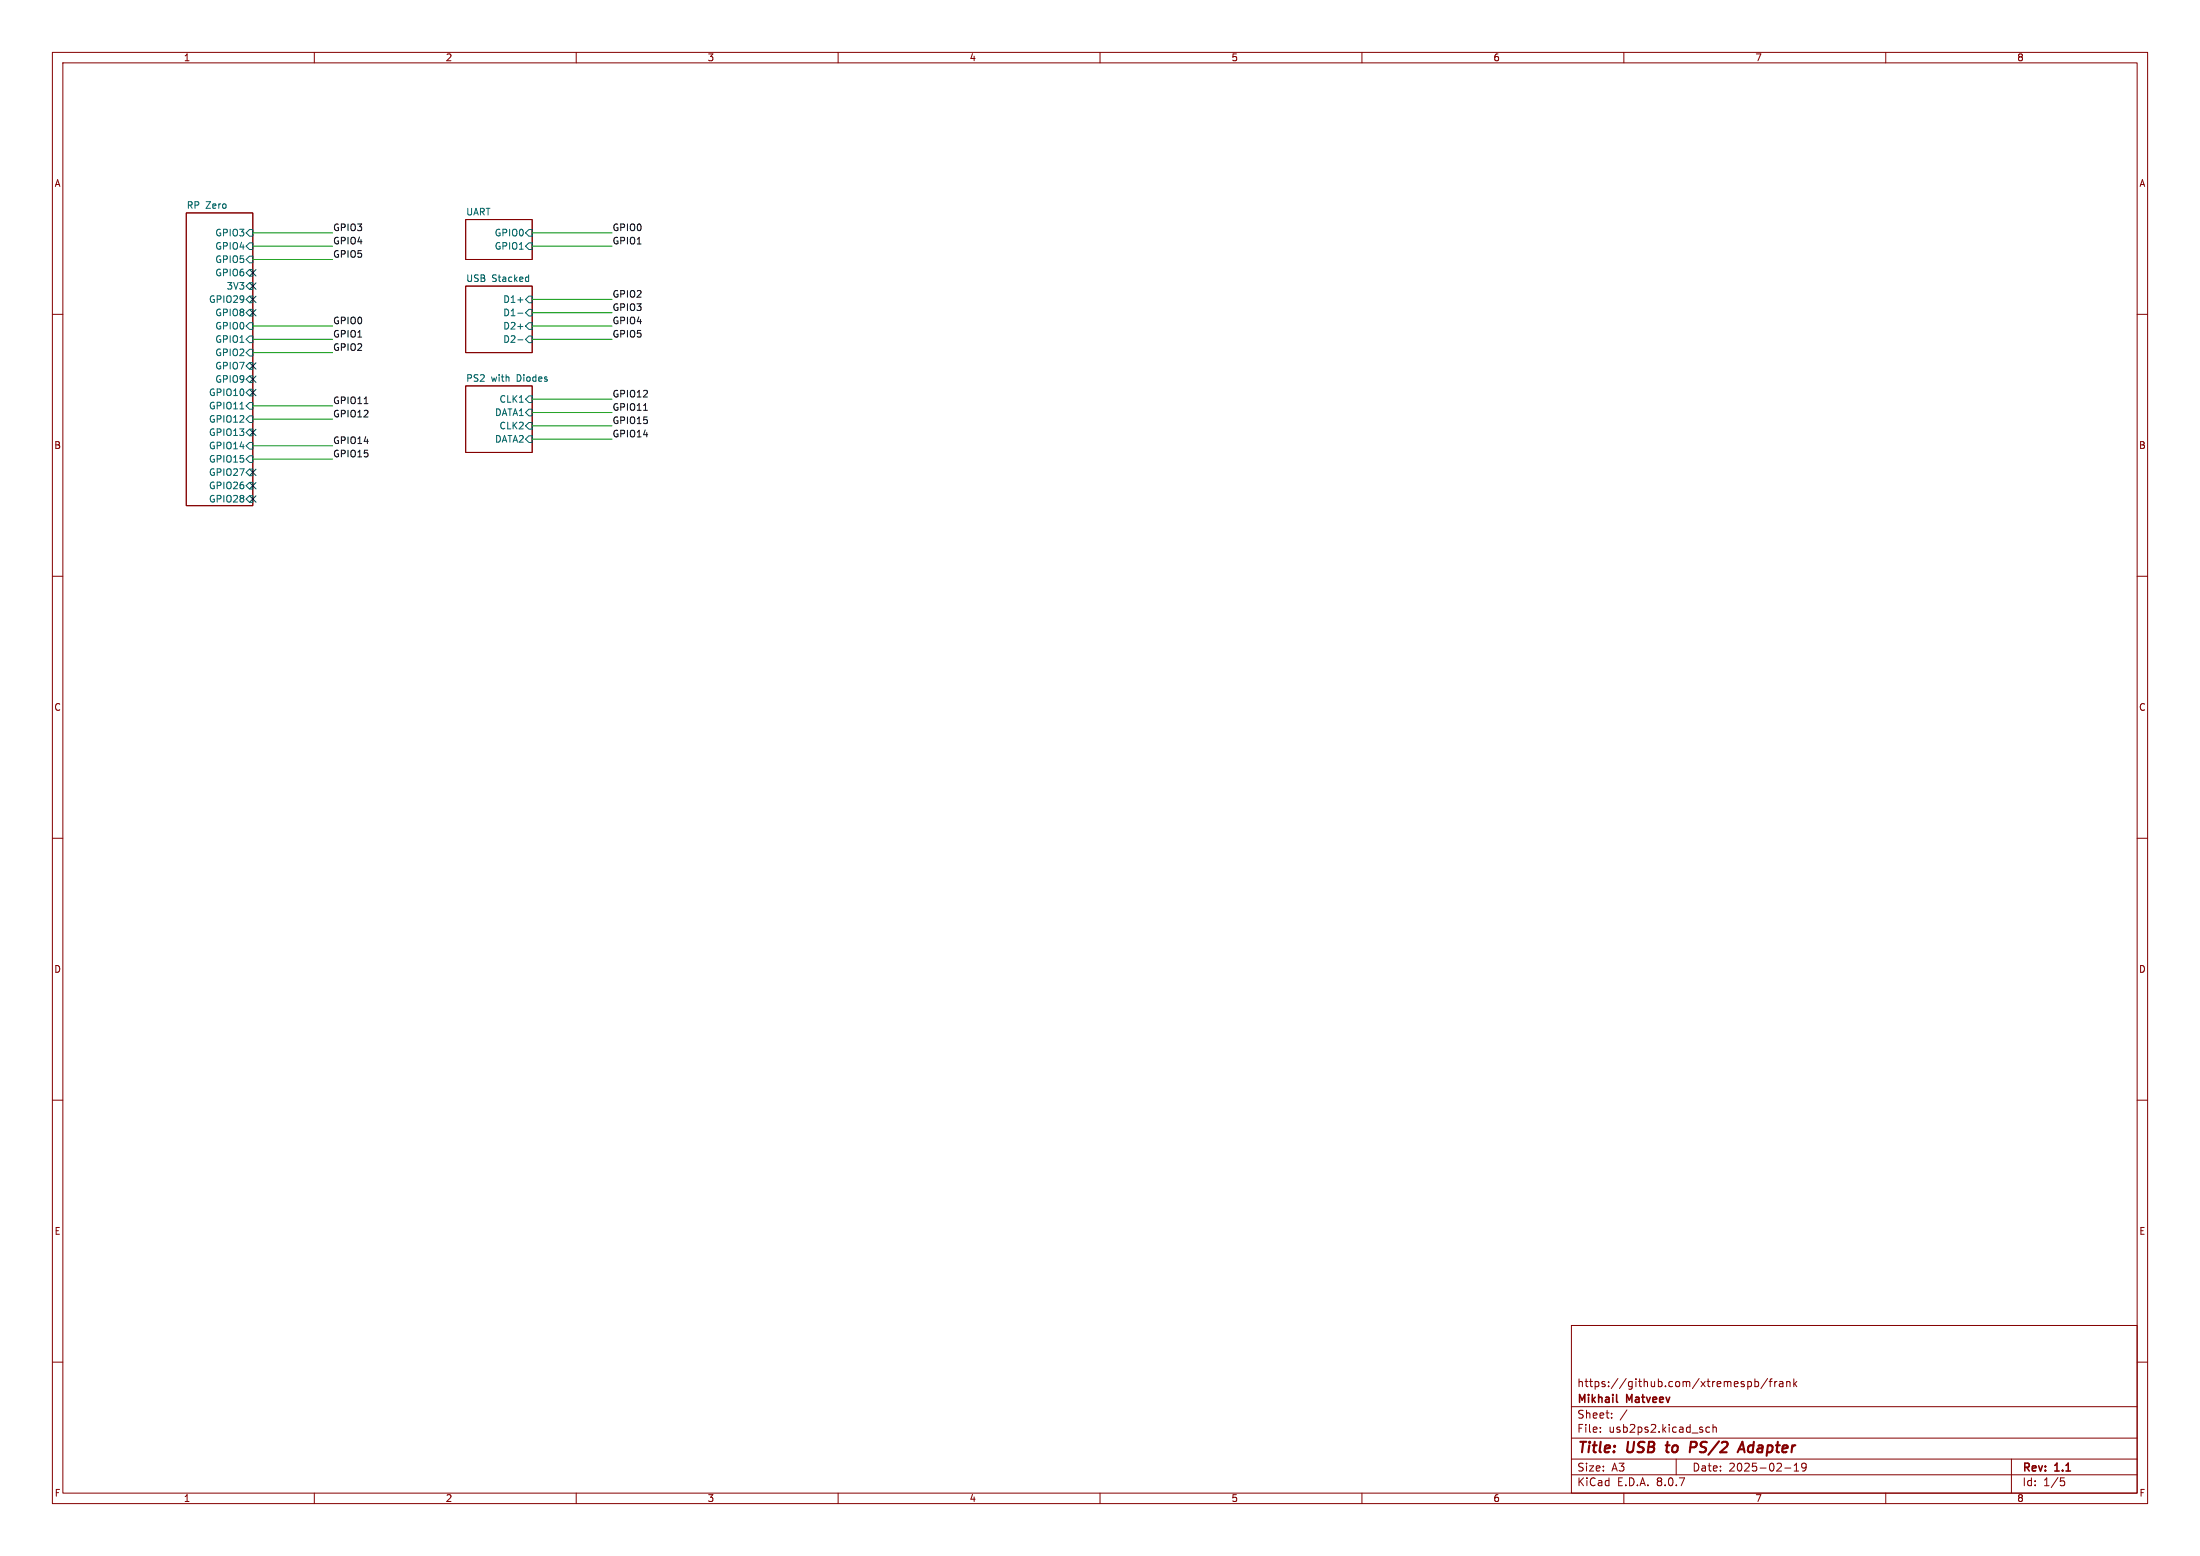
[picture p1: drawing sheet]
<svg xmlns="http://www.w3.org/2000/svg" width="420mm" height="297mm" viewBox="0 0 420 297" stroke-linecap="round" stroke-linejoin="round" font-family="sans-serif">
<g fill="none" stroke="#840000" stroke-width=".19">
<path d="M10 10h400v277h-400zM12 12h396v273h-396zM60 10v2M110 10v2M160 10v2M210 10v2M260 10v2M310 10v2M360 10v2M35.6 40.6h12.7v55.9h-12.7zM88.9 41.9h12.7v7.6h-12.7zM88.9 54.6h12.7v12.7h-12.7z"/>
<path d="M10 60h2M88.9 73.7h12.7v12.7h-12.7zM408 60h2M10 110h2M408 110h2M10 160h2M408 160h2M10 210h2M408 210h2M300 253h108v32h-108zM10 260h2M300 278.5h108"/>
<path d="M300 274.5h108M300 268.5h108M305.5 273.2v.2M305.5 272.5v.1M307.7 270.5v.2M307.7 269.8v.1M310.6 269.1l-1.3 1.9M320 278.5v3M326.4 272.5l-.5-.1-.2 .3 .1 .6h.6M327 272.5l.2-.1 .4 .1 .1 .9M327 271.9v1.5M333.7 263.8l.4-.1 .3 .3-.2 .6h-.5"/>
<path d="M335 263.8l.4-.1 .3 .3-.1 .6h-.6M335 263.2v1.5M337.4 263.1l-1.2 1.9M337.7 263.7h.6M338.3 263.2l-.4 .2v1.3M338.8 263.7v1M339.2 263.7l-.3 .1-.1 .2M339.7 263.8h.6l.1 .9M340.4 264l-.5 .1a.29 .29 0 0 0-.2 .3 .29 .29 0 0 0 .2 .3l.5-.1M341.1 263.8l.2-.1 .4 .1v.9M341.1 263.7v1M342.4 263.2v1.5"/>
<path d="M342.5 279.7l.4-.4v1.5M342.6 264.1l.4 .6M343 263.7l-.6 .6M344 279.4l-.1 .5 .2 .2 .4 .1 .3-.3M344.7 279.4a.99 .99 0 0 1-.3 1.4h-.3M384 278.5v6.5M408 260h2M60 285v2M110 285v2M160 285v2M210 285v2M260 285v2"/>
<path d="M300 281.5h108M310 285v2M340.7 280.2h1.2M342.5 280.8h.9M360 285v2M393.4 282.1h.7M393.5 282.7h.4l.3 .2-.2 .6-.5 .1"/>
</g>
<path d="M318 275.9h.7M318.3 275.2l-.2 1.7 .3 .3M323.6 275.2h-.8l-.2 2M323.7 276.2l-1 .1M331.7 277.2l.9-2 .4 2M332 276.6h.9" fill="none" stroke="#840000" stroke-width=".4"/>
<path d="M308.6 267.5l.2 .2" fill="none" stroke="#840000" stroke-width=".3"/>
<g fill="none" stroke="#006464" stroke-width=".19">
<path d="M47 44.5l.6-.7h.7v1.3h-.7zM47 47l.6-.6h.7v1.2h-.7zM47 49.5l.6-.6h.7v1.3h-.7zM47 57.2l.6-.7h.7v1.3h-.7zM47 59.7l.6-.6h.7v1.2h-.7zM47.6 51.4h.7v1.3h-.7l-.6-.6zM47.6 54h.7v1.2h-.7l-.6-.6zM98.9 57.2h.9M98.9 59.8h.9M100.3 47l.7-.6h.6v1.2h-.6zM100.3 59.7l.7-.6h.6v1.2h-.6zM100.6 52.9h.3"/>
<path d="M100.9 52.5v1.2M100.9 53.7h-.3M101 43.8h.6v1.3h-.6l-.7-.6zM101 56.5h.6v1.3h-.6l-.7-.6zM45.8 78h.7M47 62.2l.6-.6h.7v1.3h-.7zM47 64.8l.6-.7h.7v1.3h-.7zM47 67.3l.6-.6h.7v1.2h-.7zM47 69.9l.6-.7h.7v1.3h-.7zM47 77.5l.6-.7h.7v1.3h-.7zM47.6 71.8h.7v1.2h-.7l-.6-.6zM47.6 74.3h.7v1.3h-.7l-.6-.7z"/>
<path d="M98.9 62.3h.9M98.9 64.9h.9M100.3 64.8l.7-.7h.6v1.3h-.6zM100.3 76.2l.7-.6h.6v1.2h-.6zM101 61.6h.6v1.3h-.6l-.7-.7zM101 78.1h.6v1.3h-.6l-.7-.7zM47 80l.6-.6h.7v1.2h-.7zM47 85.1l.6-.6h.7v1.2h-.7zM47 90.2l.6-.7h.7v1.3h-.7zM47.6 81.9h.7v1.3h-.7l-.6-.6zM47.6 87h.7v1.3h-.7l-.6-.7zM47.6 92.1h.7v1.2h-.7l-.6-.6z"/>
<path d="M47.6 94.6h.7v1.3h-.7l-.6-.6zM100.3 81.3l.7-.7h.6v1.3h-.6zM101 83.2h.6v1.3h-.6l-.7-.7z"/>
</g>
<path d="M69.5 77h.8M122.9 78.3h.7" fill="none" stroke="#0f0f0f" stroke-width=".19"/>
<g fill="none" stroke="#009600" stroke-width=".19">
<path d="M48.3 47h15.2M48.3 44.5h15.2M48.3 49.5h15.2M101.6 57.2h15.2M101.6 47h15.2M101.6 59.7h15.2M101.6 44.5h15.2M48.3 77.5h15.2M48.3 64.8h15.2M48.3 62.2h15.2M48.3 67.3h15.2M101.6 64.8h15.2"/>
<path d="M101.6 62.2h15.2M101.6 78.7h15.2M101.6 76.2h15.2M48.3 87.6h15.2M48.3 85.1h15.2M48.3 80h15.2M101.6 83.8h15.2M101.6 81.3h15.2"/>
</g>
<g fill="none" stroke="#000084" stroke-width=".19">
<path d="M47.7 59.1l1.2 1.2M47.7 51.5l1.2 1.2M47.7 56.5l1.2 1.3M47.7 54l1.2 1.2M48.9 59.1l-1.2 1.2M48.9 51.5l-1.2 1.2M48.9 56.5l-1.2 1.3M48.9 54l-1.2 1.2M47.7 71.8l1.2 1.2M47.7 74.3l1.2 1.2M47.7 69.2l1.2 1.3M48.9 71.8l-1.2 1.2"/>
<path d="M48.9 74.3l-1.2 1.2M48.9 69.2l-1.2 1.3M47.7 92.1l1.2 1.2M47.7 94.6l1.2 1.3M47.7 81.9l1.2 1.3M47.7 89.6l1.2 1.2M48.9 92.1l-1.2 1.2M48.9 94.6l-1.2 1.3M48.9 81.9l-1.2 1.3M48.9 89.6l-1.2 1.2"/>
</g>
<g font-size="2.8" fill="#840000">
<text x="301" y="277.9">Title:</text>
<text x="310.6" y="277.9">USB</text>
<text x="319" y="277.9">to</text>
<text x="324.2" y="277.9">PS/2</text>
<text x="334.5" y="277.9">Adapter</text>
</g>
<g font-size="2.1" fill="#840000">
<text x="301" y="268.2">Mikhail</text>
<text x="301" y="265">https://github.com/xtremespb/frank</text>
<text x="310.6" y="268.2">Matveev</text>
<text x="301" y="273.7">File:</text>
<text x="301" y="271">Sheet:</text>
<text x="307.1" y="273.7">usb2ps2.kicad_sch</text>
<text x="301" y="281.1">Size:</text>
<text x="307.6" y="281.1">A3</text>
<text x="323" y="281.1">Date:</text>
<text x="330" y="281.1">2025-02-19</text>
<text x="386" y="281.3">Rev:</text>
<text x="392.4" y="281.3">1.1</text>
<text x="301" y="283.9">KiCad</text>
<text x="308.7" y="283.9">E.D.A.</text>
<text x="316.3" y="283.9">8.0.7</text>
<text x="386" y="283.9">Id:</text>
<text x="390.1" y="283.9">1/5</text>
</g>
<g font-size="1.8" fill="#840000">
<text x="35" y="11.9">1</text>
<text x="85" y="11.9">2</text>
<text x="135" y="11.9">3</text>
<text x="185" y="11.9">4</text>
<text x="235" y="11.9">5</text>
<text x="285" y="11.9">6</text>
<text x="335" y="11.9">7</text>
<text x="385" y="11.9">8</text>
<text x="10.3" y="35.9">A</text>
<text x="408.3" y="35.9">A</text>
<text x="10.3" y="85.9">B</text>
<text x="408.2" y="85.9">B</text>
<text x="10.3" y="135.9">C</text>
<text x="408.2" y="135.9">C</text>
<text x="10.3" y="185.9">D</text>
<text x="408.2" y="185.9">D</text>
<text x="10.3" y="235.9">E</text>
<text x="408.3" y="235.9">E</text>
<text x="10.3" y="285.9">F</text>
<text x="35" y="286.9">1</text>
<text x="85" y="286.9">2</text>
<text x="135" y="286.9">3</text>
<text x="185" y="286.9">4</text>
<text x="235" y="286.9">5</text>
<text x="285" y="286.9">6</text>
<text x="335" y="286.9">7</text>
<text x="385" y="286.9">8</text>
<text x="408.3" y="285.9">F</text>
</g>
<g font-size="1.8" fill="#006464">
<text x="35.6" y="39.9">RP</text>
<text x="39.3" y="39.9">Zero</text>
<text x="88.9" y="41.2">UART</text>
<text x="41" y="45.3">GPIO3</text>
<text x="41" y="47.9">GPIO4</text>
<text x="94.3" y="45.3">GPIO0</text>
<text x="94.3" y="47.9">GPIO1</text>
<text x="41" y="50.4">GPIO5</text>
<text x="41" y="52.9">GPIO6</text>
<text x="88.9" y="53.9">USB</text>
<text x="93.9" y="53.9">Stacked</text>
<text x="39.8" y="58">GPIO29</text>
<text x="43.2" y="55.5">3V3</text>
<text x="96" y="58">D1+</text>
<text x="41" y="60.6">GPIO8</text>
<text x="41" y="63.1">GPIO0</text>
<text x="41" y="65.6">GPIO1</text>
<text x="96" y="60.6">D1-</text>
<text x="96" y="63.1">D2+</text>
<text x="96" y="65.6">D2-</text>
<text x="41" y="68.2">GPIO2</text>
<text x="41" y="70.7">GPIO7</text>
<text x="39.8" y="75.8">GPIO10</text>
<text x="41" y="73.3">GPIO9</text>
<text x="88.9" y="72.9">PS2</text>
<text x="93.8" y="72.9">with</text>
<text x="95.2" y="77.1">CLK1</text>
<text x="98.7" y="72.9">Diodes</text>
<text x="39.8" y="78.3">GPIO11</text>
<text x="39.8" y="80.9">GPIO12</text>
<text x="39.8" y="83.4">GPIO13</text>
<text x="94.4" y="79.6">DATA1</text>
<text x="95.2" y="82.1">CLK2</text>
<text x="39.8" y="86">GPIO14</text>
<text x="39.8" y="88.5">GPIO15</text>
<text x="94.4" y="84.7">DATA2</text>
<text x="39.8" y="93.6">GPIO26</text>
<text x="39.8" y="91">GPIO27</text>
<text x="39.8" y="96.1">GPIO28</text>
</g>
<g font-size="1.8" fill="#0f0f0f">
<text x="63.5" y="44.2">GPIO3</text>
<text x="63.5" y="46.7">GPIO4</text>
<text x="116.8" y="44.2">GPIO0</text>
<text x="116.8" y="46.7">GPIO1</text>
<text x="63.5" y="49.3">GPIO5</text>
<text x="116.8" y="56.9">GPIO2</text>
<text x="116.8" y="59.4">GPIO3</text>
<text x="63.5" y="62">GPIO0</text>
<text x="63.5" y="64.5">GPIO1</text>
<text x="116.8" y="64.5">GPIO5</text>
<text x="116.8" y="62">GPIO4</text>
<text x="63.5" y="67">GPIO2</text>
<text x="63.5" y="77.2">GPIO11</text>
<text x="116.8" y="75.9">GPIO12</text>
<text x="63.5" y="79.7">GPIO12</text>
<text x="116.8" y="78.5">GPIO11</text>
<text x="116.8" y="83.6">GPIO14</text>
<text x="116.8" y="81">GPIO15</text>
<text x="63.5" y="84.8">GPIO14</text>
<text x="63.5" y="87.4">GPIO15</text>
</g>
</svg>
